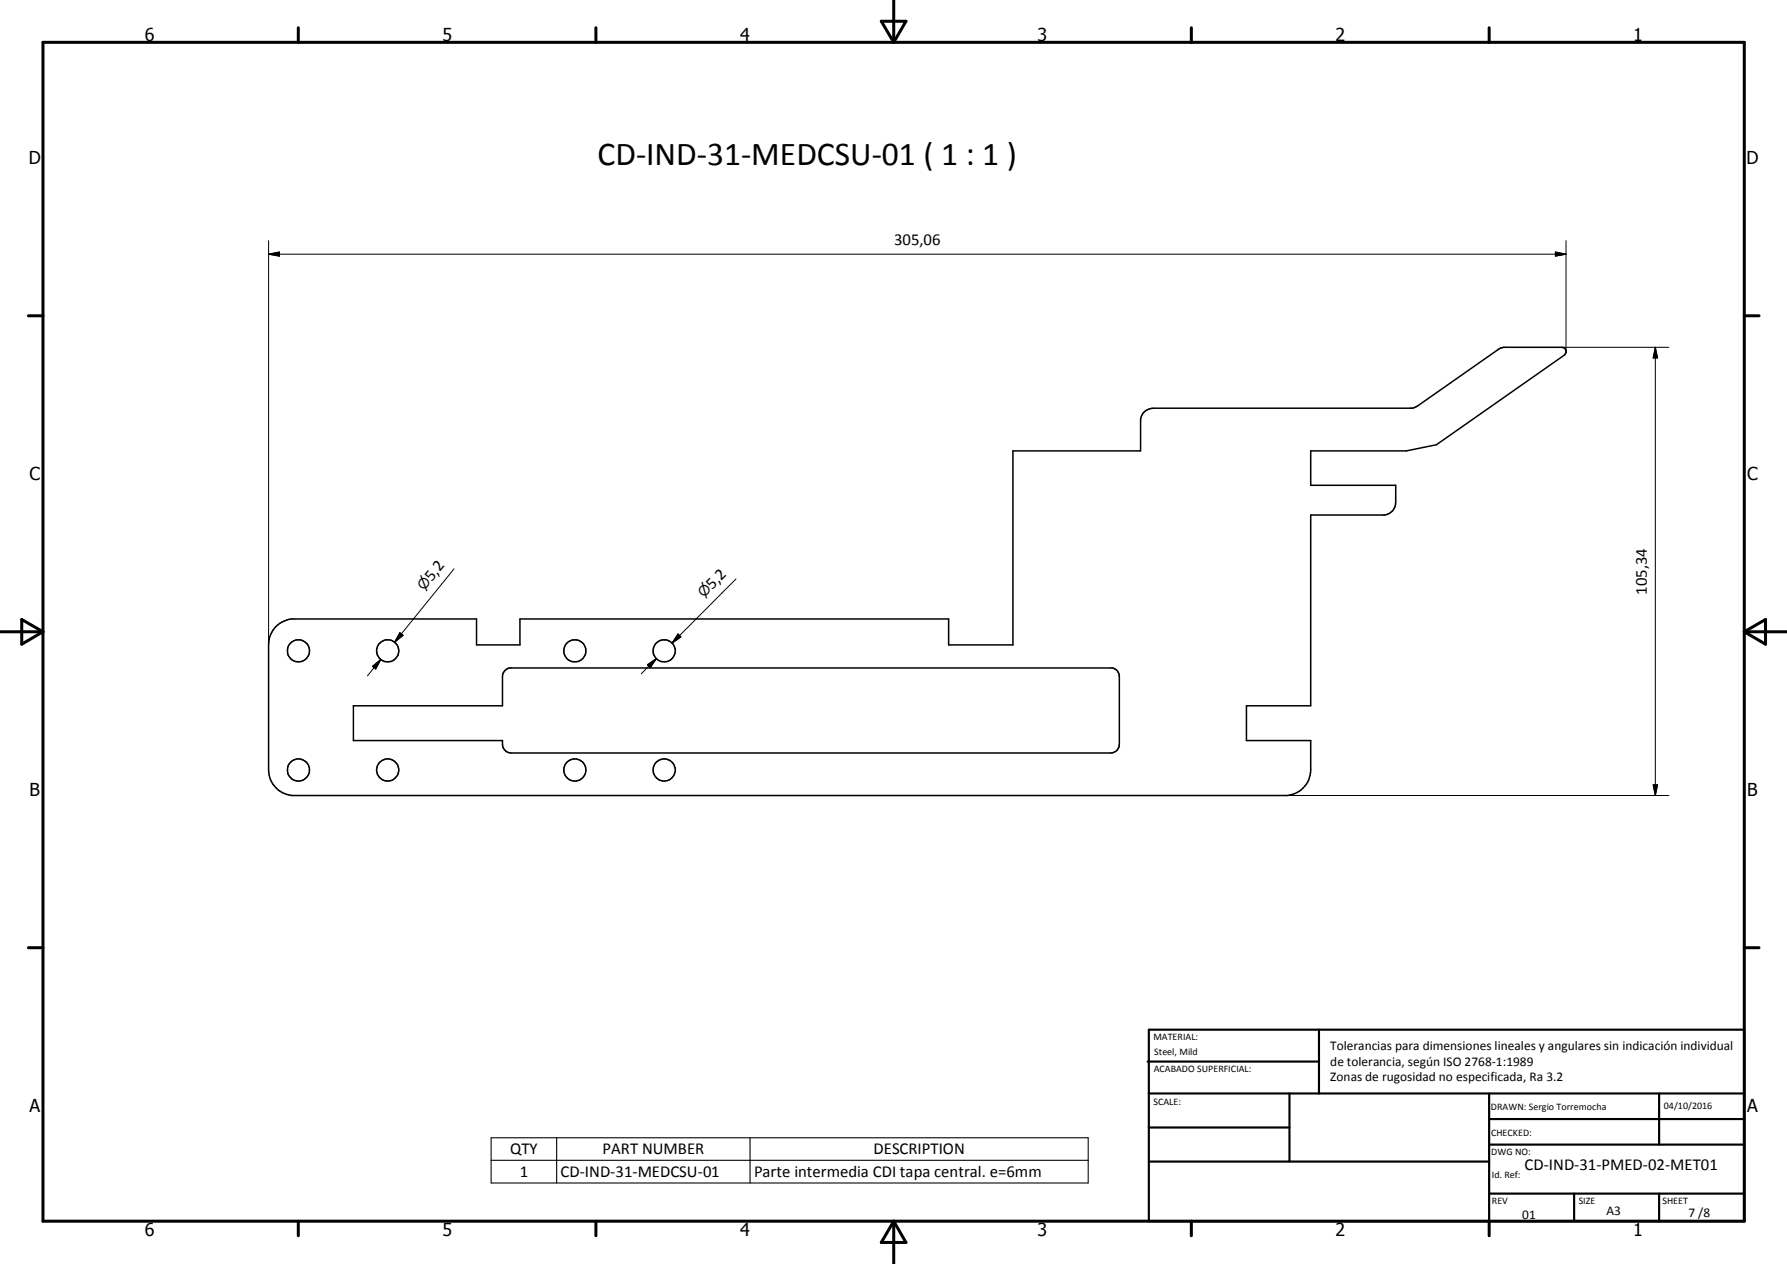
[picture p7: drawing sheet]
<svg xmlns="http://www.w3.org/2000/svg" width="420mm" height="297mm" viewBox="0 0 420 297" stroke-linecap="round" stroke-linejoin="round" font-family="sans-serif">
<g fill="none" stroke="#000" stroke-width=".35">
<path d="M64.9 147.2l1.4-1 2.3-.7h43.4v6.1h10.2v-6.1h100.8v6.1h15.2v-45.6h30v-7.4a3 3 0 0 1 3-2.7h61.1l1-.5 19.5-13.6 .7-.2h13.7a1.02 1.02 0 0 1 1 .7 1.02 1.02 0 0 1-.4 1.1l-30.1 21.1-7 1.5h-22.5v8h20v4a2.93 2.93 0 0 1-2.7 3h-17.3v44.9h-15.1v8.1h15.1v6.9a6.1 6.1 0 0 1-5.4 6h-234.2a6.1 6.1 0 0 1-5.5-6v-29.5a6 6 0 0 1 1.8-4.2zM83.1 165.9h35v-7a2.09 2.09 0 0 1 1.7-1.9l142 .1a1.95 1.95 0 0 1 1.4 1.8v16a2 2 0 0 1-2.1 2.1h-140.9a2.27 2.27 0 0 1-2.1-3h-35z"/>
<circle cx="70.2" cy="152.9" r="2.6"/>
<circle cx="91.2" cy="153" r="2.61"/>
<circle cx="135.2" cy="152.9" r="2.6"/>
<circle cx="156.2" cy="153" r="2.61"/>
<circle cx="70.2" cy="180.9" r="2.61"/>
<circle cx="91.2" cy="180.9" r="2.61"/>
<circle cx="135.2" cy="180.9" r="2.6"/>
<circle cx="156.2" cy="180.9" r="2.6"/>
</g>
<g fill="none" stroke="#000" stroke-width=".71">
<path d="M10.1 9.9h400v277.1h-400zM70.1 6.5v3.4M140.1 6.5v3.4M207.2 5h5.8l-2.9 4.9zM210.1 0v9.9M280.1 6.5v3.4M350.1 6.5v3.4M6.7 74.2h3.4M410.1 74.2h3.5M.1 148.5h10M5.1 145.6l5 2.9-5 2.9zM410.1 148.5h10"/>
<path d="M410.1 148.5l5-2.9v5.8zM6.7 222.7h3.4M410.1 222.7h3.5M70.1 287v3.4M140.1 287v3.4M210.1 287v10M210.1 287l2.9 5h-5.8zM280.1 287v3.4M350.1 287v3.4"/>
</g>
<g fill="none" stroke="#000" stroke-width=".51">
<path d="M269.8 249.5h40.3M270.1 242h140v45h-140zM270.1 257h140M303.2 257v16M310.1 242v15M350.1 257v30M390.1 257v12M270.1 265h33.1M270.1 273h80M350.1 269h60M350.1 263h60M350.1 280.5h60"/>
<path d="M370.1 280.5v6.5M390.1 280.5v6.5"/>
</g>
<path d="M115.5 267.4h140.4v10.6h-140.4zM115.5 272.7h140.4M130.9 267.4v10.6M176.3 267.4v10.6" fill="none" stroke="#000" stroke-width=".25"/>
<g fill="none" stroke="#000" stroke-width=".24">
<path d="M63.1 59.7l2.6-.5v1zM63.1 59.7h305.1M63.1 56.6v94.8M365.7 59.2l2.5 .5-2.5 .5zM368.2 56.6v26M367.2 81.6h25.2M389.2 81.6l.5 2.5h-1zM389.2 81.6v105.3M106.8 133.7l-14 17.2M173 136.1l-15 15M87.6 156.6l1.9-1.6-1.2 2.2zM89.5 155l-3.1 3.8"/>
<path d="M94 148.7l.8 .6-2 1.6zM94.4 149l-1.6 1.9M152.2 156.2l2.1-1.4-1.4 2.1zM154.3 154.8l-3.5 3.5M159.4 149l.7 .7-2.1 1.4zM159.8 149.4l-1.8 1.7M302.2 186.9h90.2M388.7 184.4h1l-.5 2.5z"/>
</g>
<path d="M63.1 59.7l2.6-.5v1zM365.7 59.2l2.5 .5-2.5 .5zM389.2 81.6l.5 2.5h-1zM87.6 156.6l1.9-1.6-1.2 2.2zM94 148.7l.8 .6-2 1.6zM152.2 156.2l2.1-1.4-1.4 2.1zM159.4 149l.7 .7-2.1 1.4zM388.7 184.4h1l-.5 2.5z" fill="#000"/>
<text font-size="7.9" x="140.5" y="38.7">CD-IND-31-MEDCSU-01 ( 1 : 1 )</text>
<g font-size="4.2">
<text x="34" y="9.6">6</text>
<text x="104" y="9.6">5</text>
<text x="174" y="9.6">4</text>
<text x="244" y="9.6">3</text>
<text x="314" y="9.6">2</text>
<text x="384" y="9.6">1</text>
<text x="6.8" y="38.7">D</text>
<text x="410.6" y="38.7">D</text>
<text x="7" y="112.9">C</text>
<text x="410.8" y="112.9">C</text>
<text x="7" y="187.1">B</text>
<text x="410.8" y="187.1">B</text>
<text x="7" y="261.4">A</text>
<text x="410.8" y="261.4">A</text>
<text x="34" y="290.4">6</text>
<text x="104" y="290.4">5</text>
<text x="174" y="290.4">4</text>
<text x="244" y="290.4">3</text>
<text x="314" y="290.4">2</text>
<text x="384" y="290.4">1</text>
</g>
<g font-size="3.9">
<text x="210.2" y="57.7">305,06</text>
<text x="101.5" y="136.8" transform="rotate(-51 101.5 136.8)">5,2</text>
<text x="167.5" y="138.6" transform="rotate(-45 167.5 138.6)">5,2</text>
<text x="387.2" y="139.8" transform="rotate(-90 387.2 139.8)">105,34</text>
<text x="120" y="271.3">QTY</text>
<text x="141.7" y="271.3">PART NUMBER</text>
<text x="205.4" y="271.3">DESCRIPTION</text>
<text x="358.5" y="275">CD-IND-31-PMED-02-MET01</text>
<text x="122.2" y="276.6">1</text>
<text x="131.8" y="276.6">CD-IND-31-MEDCSU-01</text>
<text x="177.3" y="276.7">Parte intermedia CDI tapa central. e=6mm</text>
</g>
<g font-size="3.3">
<text x="99.8" y="139" transform="rotate(-51 99.8 139)">n</text>
<text x="165.5" y="140.6" transform="rotate(-45 165.5 140.6)">n</text>
</g>
<g font-size="3.1">
<text x="312.7" y="246.8">Tolerancias para dimensiones lineales y angulares sin indicación individual</text>
<text x="312.7" y="250.4">de tolerancia, según ISO 2768-1:1989</text>
<text x="312.7" y="254">Zonas de rugosidad no especificada, Ra 3.2</text>
<text x="357.9" y="286.4">01</text>
<text x="377.7" y="285.6">A3</text>
<text x="397" y="285.9">7 /8</text>
</g>
<g font-size="2.4">
<text x="271.2" y="244.4">MATERIAL:</text>
<text x="271.3" y="252">ACABADO SUPERFICIAL:</text>
<text x="271.4" y="247.9">Steel, Mild</text>
<text x="271.2" y="259.7">SCALE:</text>
<text x="350.6" y="260.8">DRAWN: Sergio Torremocha</text>
<text x="391.2" y="260.6">04/10/2016</text>
<text x="350.6" y="267">CHECKED:</text>
<text x="350.6" y="271.4">DWG NO:</text>
<text x="350.8" y="276.9">Id. Ref:</text>
<text x="350.8" y="282.8">REV</text>
<text x="371.2" y="282.9">SIZE</text>
<text x="390.9" y="282.9">SHEET</text>
</g>
</svg>
